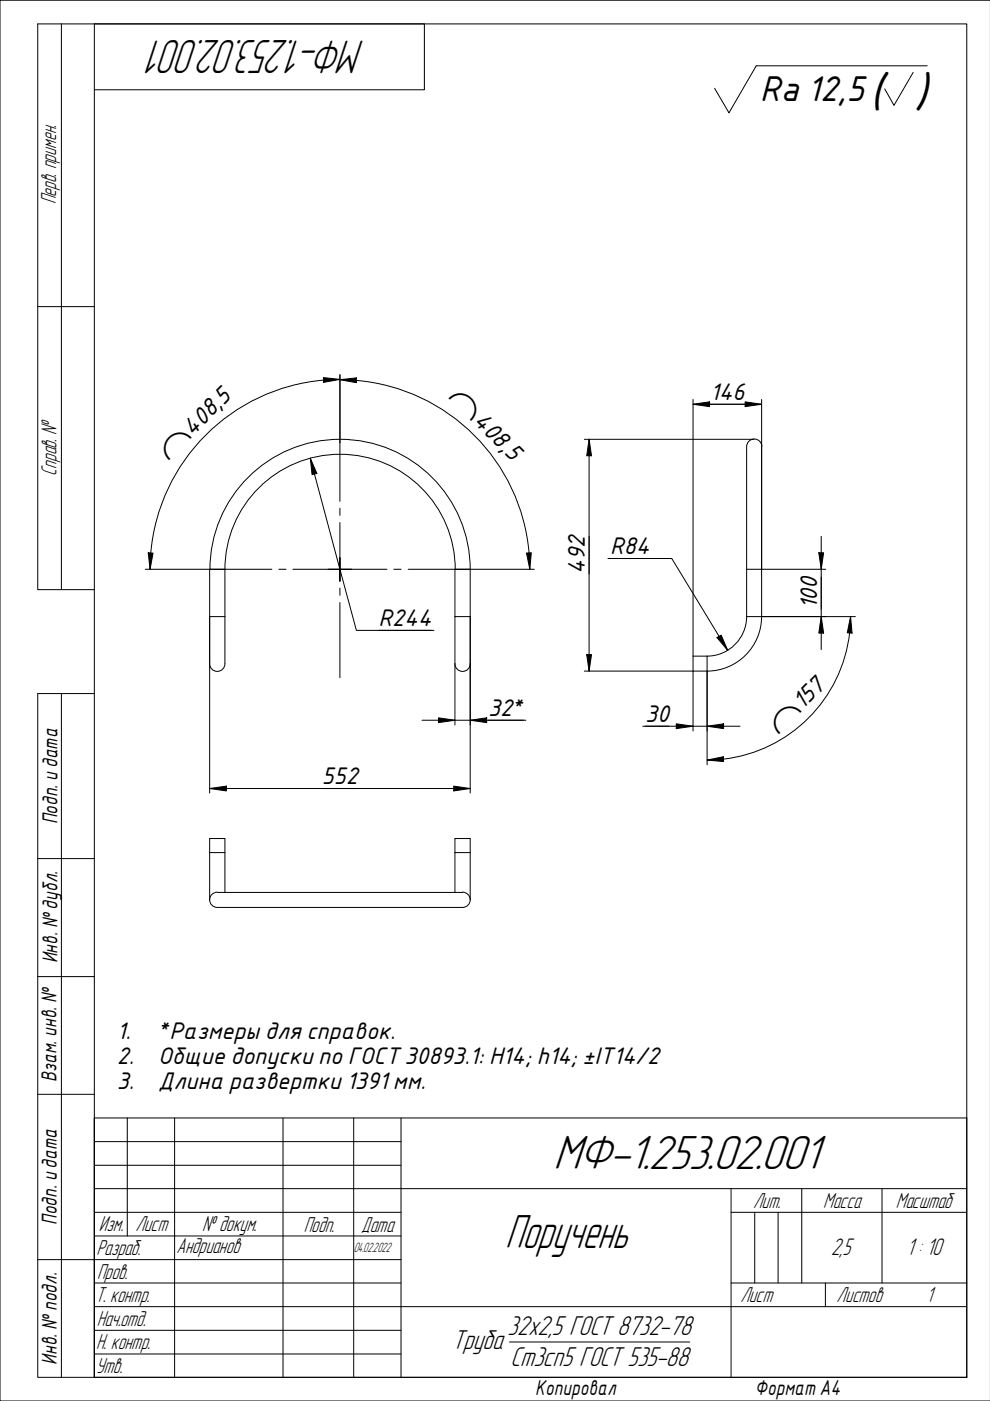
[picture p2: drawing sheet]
<svg xmlns="http://www.w3.org/2000/svg" width="210mm" height="297mm" viewBox="0 0 210 297" stroke-linecap="round" stroke-linejoin="round" font-family="sans-serif">
<g fill="none" stroke="#000" stroke-width=".21">
<path d="M13 5.1v119.9M20 5.1h185v286.9h-185zM20 19h70v-13.9h-82v119.9h12M193.6 15.4l-4.1 6.9-1.9-3.5M196.6 14h-36.3l-5.7 9.9-3.1-5.2M210 0h-210v297h210M8 65h12M72.1 79.4v26.9M65.8 97.1l1.4 3.3-1 .2zM65.8 97.1l9.8 36.6h16.4M68.6 80.1l3.5 .3-3.5 .7zM72.1 80.4a40.3 40.3 0 0 0-40.1 36.8"/>
<path d="M72.1 80.5l3.5-.4v1zM72.1 80.5l3.5 .1M75.6 80.7a40.2 40.2 0 0 1 36.6 36.5M123.9 93.1h36M124.9 93.1l.5 3.5h-1zM124.9 93.1v49.2M146.9 85.7l3.5-.5v1zM146.9 84.7v70.3M146.9 85.7h14.6M158 85.2l3.5 .5-3.5 .5zM161.5 84.7v46a11.6 11.6 0 0 1-11.6 11.6h-26M161.5 94.7a1.62 1.62 0 0 0-1.6-1.6 1.62 1.62 0 0 0-1.6 1.6v36"/>
<path d="M31.4 117.2l1 .1-.6 3.4zM31.9 117.2l-.1 3.5M72.1 110.8v9.9v-2.5M72.1 107.7v1.6M111.6 117.3l1-.1-.3 3.5zM112.1 117.2l.2 3.5M128.9 118.4h13.5l11.9 19.5M129.3 118.4h8.4M173.6 117.2h1l-.5 3.5zM174.1 113.7v24M30.8 120.7h26.9M44.5 130.7h3.2"/>
<path d="M44.5 120.7v47.4M44.5 120.7a27.6 27.6 0 0 1 27.6-27.6 27.6 27.6 0 0 1 27.6 27.6M47.7 120.7a24.4 24.4 0 0 1 24.4-24.4 24.4 24.4 0 0 1 24.4 24.4M47.7 120.7v20M59.1 120.7h1.5M62.1 120.7h10h-2.5M72.1 123.2v-2.5v2.5M72.1 124.7v1.5M72.1 127.7v16M74.5 120.7h-2.4h9.9M80.3 133.7h11.2M83.5 120.7h1.5"/>
<path d="M86.6 120.7h26.7M96.5 130.7h3.2M96.5 120.7v33M99.7 120.7v47.4M124.4 138.8h1l-.5 3.5zM146.9 139.1h3M149.9 139.1v23.1M152 135.2l.9-.5 1.4 3.2zM158.3 130.7a8.4 8.4 0 0 1-8.4 8.4M158.3 130.7h23.1M158.3 120.7h16.8M174.1 130.7l.5 3.5h-1z"/>
<path d="M180.1 134.2a30.4 30.4 0 0 1-26.7 26.7M180.3 130.7l.4 3.5h-1.1zM180.3 130.7l-.2 3.5M13 147.1v144.9M20 147.1h-12v144.9h12M44.5 140.7a1.62 1.62 0 0 0 1.6 1.7 1.62 1.62 0 0 0 1.6-1.7M89.5 152.7h22M93 152.2l3.5 .5-3.5 .5zM96.5 140.7a1.62 1.62 0 0 0 1.6 1.7 1.62 1.62 0 0 0 1.6-1.7M99.7 152.7l3.5-.5v1zM136.3 154h20.6M143.4 153.5l3.5 .5-3.5 .5z"/>
<path d="M149.9 154l3.5-.5v1zM44.5 167.2l3.5-.5v1zM44.5 167.2h55.2M96.2 166.7l3.5 .5-3.5 .5zM149.9 161.1l3.5-.6v1zM153.4 161l-3.5 .1M8 182h12M44.5 180.8h3.2M46.1 189.2a1.62 1.62 0 0 0-1.6 1.6 1.62 1.62 0 0 0 1.6 1.6M46.1 189.2h52M46.1 192.4h52M47.7 189.2v-11.4h-3.2v13"/>
<path d="M96.5 189.2v-11.4h3.2v13M96.5 180.8h3.2M98.1 189.2a1.62 1.62 0 0 1 1.6 1.6 1.62 1.62 0 0 1-1.6 1.6M8 207.1h12M8 232h12M27 237v25.1M37 237v55M60 237v55M75 237v55M85 237v55M20 257h65M20 252h185"/>
<path d="M20 242h65M20 247.1h65M155 257h50M155 252v40M160 257v15M165 257v15M170 252v20M187 252v20M8 267.1h77M20 272h65M20 277h185M20 262.1h65"/>
<path d="M155 272h50M175 272v5M20 292v-55h185v55M20 282.1h65M20 287.1h65M20 292h185M108 284.5h38.2"/>
</g>
<g fill="#000">
<path d="M68.6 80.1l3.5 .3-3.5 .7z" fill-rule="evenodd"/>
<path d="M72.1 80.5l3.5-.4v1z" fill-rule="evenodd"/>
<path d="M124.9 93.1l.5 3.5h-1z" fill-rule="evenodd"/>
<path d="M146.9 85.7l3.5-.5v1z" fill-rule="evenodd"/>
<path d="M158 85.2l3.5 .5-3.5 .5z" fill-rule="evenodd"/>
<path d="M31.4 117.2l1 .1-.6 3.4z" fill-rule="evenodd"/>
<path d="M65.8 97.1l1.4 3.3-1 .2z" fill-rule="evenodd"/>
<path d="M111.6 117.3l1-.1-.3 3.5z" fill-rule="evenodd"/>
<path d="M173.6 117.2h1l-.5 3.5z" fill-rule="evenodd"/>
<path d="M124.4 138.8h1l-.5 3.5z" fill-rule="evenodd"/>
<path d="M152 135.2l.9-.5 1.4 3.2z" fill-rule="evenodd"/>
<path d="M174.1 130.7l.5 3.5h-1z" fill-rule="evenodd"/>
<path d="M180.3 130.7l.4 3.5h-1.1z" fill-rule="evenodd"/>
<path d="M93 152.2l3.5 .5-3.5 .5z" fill-rule="evenodd"/>
<path d="M99.7 152.7l3.5-.5v1z" fill-rule="evenodd"/>
<path d="M143.4 153.5l3.5 .5-3.5 .5z" fill-rule="evenodd"/>
<path d="M149.9 154l3.5-.5v1z" fill-rule="evenodd"/>
<path d="M44.5 167.2l3.5-.5v1z" fill-rule="evenodd"/>
<path d="M96.2 166.7l3.5 .5-3.5 .5z" fill-rule="evenodd"/>
<path d="M149.9 161.1l3.5-.6v1z" fill-rule="evenodd"/>
</g>
<g font-size="10.7">
<text x="77.3" y="8.5" transform="rotate(180 77.3 8.5)">МФ-1.253.02.001</text>
<text x="117.3" y="248">МФ-1.253.02.001</text>
<text x="107.1" y="264.5">Поручень</text>
</g>
<text font-size="9.5" x="184.3" y="22.7">( )</text>
<text font-size="7.3" x="161.1" y="21.3">Ra 12,5</text>
<g font-size="6.1">
<text x="95.9" y="286">Труба</text>
<text x="107.6" y="282.9">32х2,5 ГОСТ 8732-78</text>
<text x="108.2" y="289.5">Ст3сп5 ГОСТ 535-88</text>
</g>
<g font-size="5.4">
<text x="176.2" y="266">2,5</text>
<text x="192.3" y="266.2">1 : 10</text>
</g>
<g font-size="4.9">
<text x="100.2" y="89.5" transform="rotate(45 100.2 89.5)">408,5</text>
<text x="150.6" y="84.8">146</text>
<text x="40.8" y="92.6" transform="rotate(-45 40.8 92.6)">408,5</text>
<text x="129.3" y="117.5">R84</text>
<text x="124" y="121.7" transform="rotate(-90 124 121.7)">492</text>
<text x="173.2" y="129.1" transform="rotate(-90 173.2 129.1)">100</text>
<text x="80.3" y="132.8">R244</text>
<text x="103.5" y="151.8">32*</text>
<text x="136.8" y="153.1">30</text>
<text x="170.2" y="150.6" transform="rotate(-45 170.2 150.6)">157</text>
<text x="68.3" y="166.3">552</text>
<text x="24.8" y="220.3">1.</text>
<text x="33.5" y="220.3">*Размеры для справок.</text>
<text x="24.8" y="225.6">2.</text>
<text x="33.5" y="225.6">Общие допуски по ГОСТ30893.1: Н14; h14; ±IT14/2</text>
<text x="24.8" y="230.9">3.</text>
<text x="33.5" y="230.9">Длина развертки 1391мм.</text>
</g>
<g font-size="4.8">
<text x="11.9" y="43.4" transform="rotate(-90 11.9 43.4)">Перв. примен.</text>
<text x="12" y="100.9" transform="rotate(-90 12 100.9)">Справ. №</text>
<text x="159.7" y="256.1">Лит.</text>
<text x="174.6" y="256.1">Масса</text>
<text x="189.9" y="256.1">Масштаб</text>
<text x="21" y="261.1">Изм.</text>
<text x="28.7" y="261.1">Лист</text>
<text x="42.9" y="261">№ докум.</text>
<text x="64.4" y="261.2">Подп.</text>
<text x="76.6" y="261.3">Дата</text>
<text x="20.4" y="266.2">Разраб.</text>
<text x="37.4" y="265.7">Андрианов</text>
<text x="20.6" y="271.1">Пров.</text>
<text x="20.3" y="276.1">Т. контр.</text>
<text x="20.5" y="281.1">Нач.отд.</text>
<text x="157" y="276.1">Лист</text>
<text x="177.4" y="276.1">Листов</text>
<text x="196.4" y="276">1</text>
<text x="20.4" y="286.1">Н. контр.</text>
<text x="20.3" y="291.1">Утв.</text>
</g>
<g font-size="4.6">
<text x="94.9" y="84.3" transform="rotate(45 94.9 84.3)">⌒</text>
<text x="35.6" y="97.8" transform="rotate(-45 35.6 97.8)">⌒</text>
<text x="164.9" y="155.9" transform="rotate(-45 164.9 155.9)">⌒</text>
</g>
<g font-size="4.4">
<text x="12.2" y="174.8" transform="rotate(-90 12.2 174.8)">Подп. идата</text>
<text x="12.2" y="204.3" transform="rotate(-90 12.2 204.3)">Инв. №дубл.</text>
<text x="12" y="229.5" transform="rotate(-90 12 229.5)">Взам. инв. №</text>
<text x="12.1" y="259.8" transform="rotate(-90 12.1 259.8)">Подп. идата</text>
<text x="12.1" y="289.4" transform="rotate(-90 12.1 289.4)">Инв. №подл.</text>
<text x="113.5" y="295.8">Копировал</text>
<text x="160" y="295.7">Формат A4</text>
</g>
<text font-size="3" x="75" y="265.5">04.02.2022</text>
</svg>
